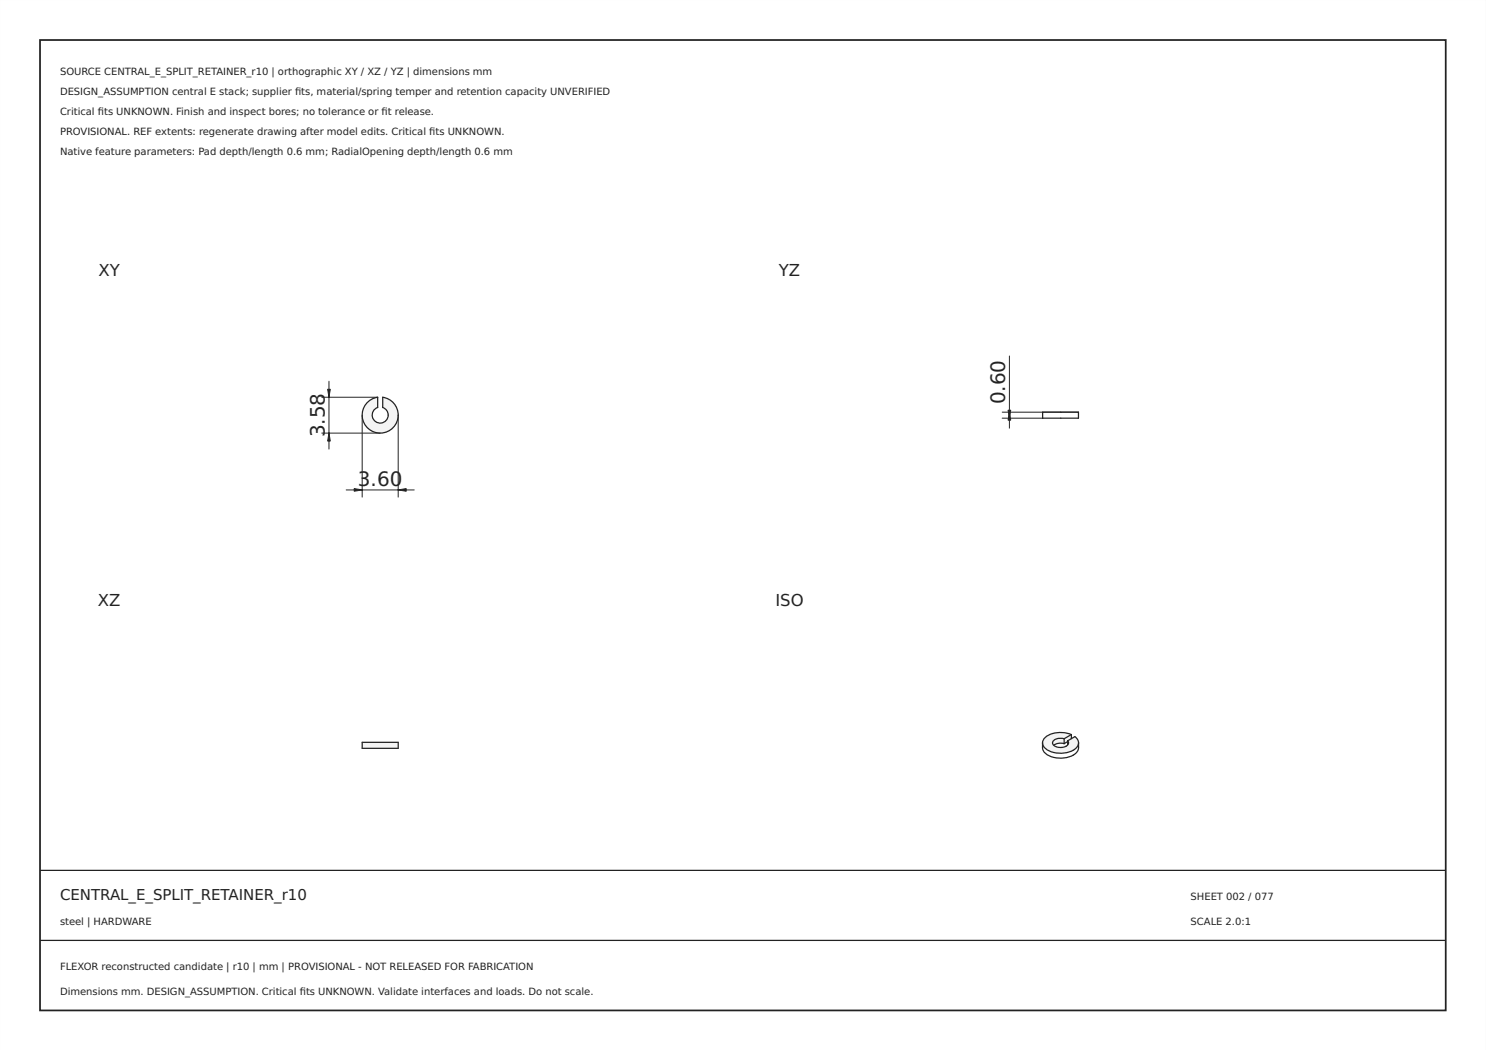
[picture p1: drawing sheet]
<svg xmlns="http://www.w3.org/2000/svg" width="297mm" height="210mm" viewBox="0 0 297 210" stroke-linecap="round" stroke-linejoin="round" font-family="sans-serif">
<path d="M0 0h297v210h-297zM0 0v210h297v-210z" fill="#000"/>
<path d="M8 8h281v194h-281z" fill="none" stroke="#222" stroke-width=".35"/>
<path d="M8 174h281zM8 188h281z" fill="#000" stroke="#222" stroke-width=".25"/>
<path d="M73.6 80.3l1.2-.7 .7-.2v2.1a1.6 1.6 0 0 0-.8 2.4 1.6 1.6 0 0 0 2.6 0 1.6 1.6 0 0 0-.8-2.4v-2.1a3.6 3.6 0 0 1 2.8 4.9 3.6 3.6 0 0 1-5.4 1.6 3.6 3.6 0 0 1-.3-5.6z" fill-rule="evenodd" fill="#f1f3f5"/>
<path d="M73.6 80.3l1.2-.7 .7-.2v2.1a1.6 1.6 0 0 0-.8 2.4 1.6 1.6 0 0 0 2.6 0 1.6 1.6 0 0 0-.8-2.4v-2.1a3.6 3.6 0 0 1 2.8 4.9 3.6 3.6 0 0 1-5.4 1.6 3.6 3.6 0 0 1-.3-5.6z" fill="none" stroke="#212529" stroke-width=".25"/>
<path d="M64.3 79.4h11.2M65.8 76.2v13.6M64.3 86.6h11.7M69.2 97.9h13.6M72.4 83v16.4M79.6 83v16.4" fill="none" stroke="#212529" stroke-width=".2"/>
<g fill="#212529" stroke="#212529" stroke-width=".2">
<path d="M79.6 97.9l1.6-.2v.5z"/>
<path d="M70.8 97.7l1.6 .2-1.6 .3z"/>
<path d="M65.5 77.8h.5l-.2 1.6z"/>
<path d="M65.8 86.6l.2 1.6h-.5z"/>
</g>
<path d="M72.4 148.4h7.2v1.2h-7.2z" fill-rule="evenodd" fill="#f1f3f5"/>
<path d="M208.4 82.4h7.2v1.2h-7.2zM72.4 148.4h7.2v1.2h-7.2z" fill="none" stroke="#212529" stroke-width=".25"/>
<path d="M201.8 71.2v14.4M200.3 82.4h15.3M200.3 83.6h8.1" fill="none" stroke="#212529" stroke-width=".2"/>
<g fill="#212529" stroke="#212529" stroke-width=".2">
<path d="M201.8 82.4l.2 1.6h-.5z"/>
<path d="M201.5 82h.5l-.2 1.6z"/>
</g>
<g fill="#f1f3f5">
<path d="M208.9 147.4a5.3 5.3 0 0 1 5.3-.6l-1.5 .9a1.76 1.76 0 0 0-2.3 .8 1.83 1.83 0 0 0 2.7 .7 .66 .66 0 0 0 .3-1.1l1.5-.8a1.5 1.5 0 0 1 .7 1.4 1.5 1.5 0 0 1-1.1 1.3 5.2 5.2 0 0 1-5.8-.7 1.34 1.34 0 0 1 .2-1.9z" fill-rule="evenodd"/>
<path d="M212.7 147.7l1.5-.9v.9l-1.5 1z" fill-rule="evenodd"/>
<path d="M210.6 148.1l.9-.5 1.2 .1v1a2.4 2.4 0 0 0-2.1 .3l-.1-.2a.59 .59 0 0 1 .1-.7z" fill-rule="evenodd"/>
<path d="M213.4 148.1l.2 .4-.2 .4z" fill-rule="evenodd"/>
</g>
<path d="M208.4 148.5a2.34 2.34 0 0 0 2.2 2.9 4.6 4.6 0 0 0 4.8-1.3l.2-.6v-1M208.4 148.5a2.44 2.44 0 0 0 2.2 1.9 4.6 4.6 0 0 0 4.8-1.3l.2-.6M212.7 148.7a2.4 2.4 0 0 0-2.1 .3M212.7 147.7a1.76 1.76 0 0 0-2.3 .8 1.86 1.86 0 0 0 2.4 .8 .76 .76 0 0 0 .6-1.2M212.7 147.7v1M213.4 148.1l1.5-.8a1.62 1.62 0 0 1 .7 1.2M213.4 148.3l-.7 .4M213.4 148.1v.8M214.2 146.8a5 5 0 0 0-5.6 1l-.2 .7M214.2 146.8l-1.5 .9M214.2 146.8v.9" fill="none" stroke="#212529" stroke-width=".25"/>
<g font-size="4" fill="#212529">
<text x="200.9" y="80.8" transform="rotate(-90 200.9 80.8)">0.60</text>
<text x="64.9" y="87.4" transform="rotate(-90 64.9 87.4)">3.58</text>
<text x="71.5" y="97.1">3.60</text>
</g>
<g font-size="3.3" fill="#212529">
<text x="19.7" y="55.1">XY</text>
<text x="155.7" y="55.1">YZ</text>
<text x="19.6" y="121.1">XZ</text>
<text x="155" y="121.1">ISO</text>
</g>
<text font-size="3" fill="#222" x="12" y="180">CENTRAL_E_SPLIT_RETAINER_r10</text>
<g font-size="2" fill="#222">
<text x="12" y="15">SOURCE CENTRAL_E_SPLIT_RETAINER_r10 | orthographic XY / XZ / YZ | dimensions mm</text>
<text x="12" y="19">DESIGN_ASSUMPTION central E stack; supplier fts, material/spring temper and retention capacity UNVERIFIED</text>
<text x="12" y="23">Critical fts UNKNOWN. Finish and inspect bores; no tolerance or ft release.</text>
<text x="19.6" y="23">i</text>
<text x="59" y="19">i</text>
<text x="76.3" y="23">i</text>
<text x="12" y="27">PROVISIONAL. REF extents: regenerate drawing after model edits. Critical fts UNKNOWN.</text>
<text x="85.8" y="27">i</text>
<text x="12" y="31">Native feature parameters: Pad depth/length 0.6 mm; RadialOpening depth/length 0.6 mm</text>
<text x="238" y="180">SHEET 002 / 077</text>
<text x="12" y="185">steel | HARDWARE</text>
<text x="238" y="185">SCALE 2.0:1</text>
<text x="12" y="194">FLEXOR reconstructed candidate | r10 | mm | PROVISIONAL - NOT RELEASED FOR FABRICATION</text>
<text x="12" y="199">Dimensions mm. DESIGN_ASSUMPTION. Critical fts UNKNOWN. Validate interfaces and loads. Do not scale.</text>
<text x="59.9" y="199">i</text>
</g>
</svg>
